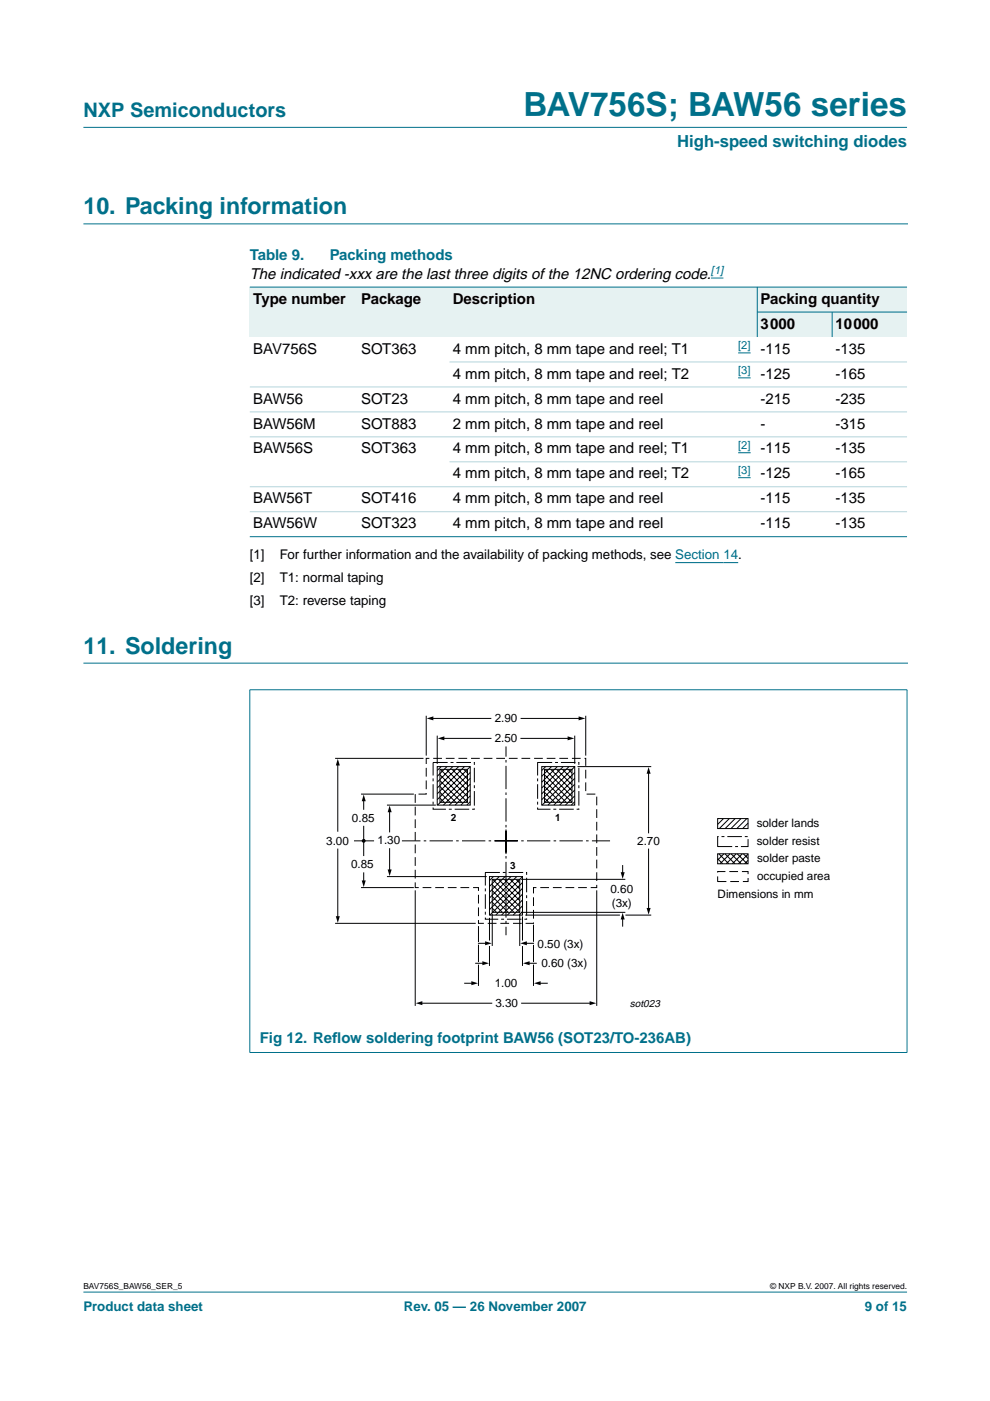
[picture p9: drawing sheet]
<svg xmlns="http://www.w3.org/2000/svg" width="210mm" height="297mm" viewBox="0 0 210 297" stroke-linecap="round" stroke-linejoin="round" font-family="sans-serif">
<g fill="#00708a" stroke="#00708a" stroke-width=".21">
<path d="M17.7 273.9h174.6z"/>
<path d="M17.7 27h174.6z"/>
</g>
<path d="M17.7 47.5h174.7M17.7 140.6h174.7" fill="none" stroke="#00708a" stroke-width=".21"/>
<path d="M150.7 58.9h2.7M143.2 119.3h13.3" fill="none" stroke="#00f" stroke-width=".21"/>
<g fill="#e6f2f2">
<path d="M53 60.9h22.9v10.6h-22.9z" fill-rule="evenodd"/>
<path d="M75.9 60.9h19.4v10.6h-19.4z" fill-rule="evenodd"/>
<path d="M95.3 60.9h60v10.6h-60z" fill-rule="evenodd"/>
<path d="M155.3 60.9h5.3v10.6h-5.3z" fill-rule="evenodd"/>
<path d="M160.6 60.9h31.7v5.3h-31.7z" fill-rule="evenodd"/>
<path d="M160.6 66.2h15.8v5.3h-15.8z" fill-rule="evenodd"/>
<path d="M176.4 66.2h15.9v5.3h-15.9z" fill-rule="evenodd"/>
</g>
<path d="M156.5 74.8h2.7M156.5 80.1h2.7M156.5 96h2.7M156.5 101.3h2.7" fill="none" stroke="#00f" stroke-width=".21"/>
<g fill="#00708a" stroke="#00708a" stroke-width=".21">
<path d="M160.6 60.8v10.7z"/>
<path d="M176.4 66.1v5.4z"/>
<path d="M53 60.9h139.3z"/>
<path d="M160.5 66.2h31.8z"/>
<path d="M53 113.8h139.3z"/>
<path d="M53 146.3v76.8z"/>
<path d="M192.3 146.3v76.8z"/>
<path d="M52.9 146.2h139.5z"/>
<path d="M52.9 223.1h139.5z"/>
</g>
<g fill="#b3d4db" stroke="#b3d4db" stroke-width=".21">
<path d="M95.3 76.7h97z"/>
<path d="M53 82h139.3z"/>
<path d="M53 87.3h139.3z"/>
<path d="M53 92.6h139.3z"/>
<path d="M95.3 97.9h97z"/>
<path d="M53 103.2h139.3z"/>
<path d="M53 108.5h139.3z"/>
</g>
<path d="M91.8 161.7h8.8v9.9h-8.8zM114 161.7h8.7v9.9h-8.7zM152.2 177.4h6.4v2.1h-6.4zM102.9 185h8.8v9.9h-8.8z" fill="none" stroke="#000" stroke-width=".21" stroke-dasharray="3.1 .6 .6 .6" stroke-linecap="butt"/>
<path d="M90.4 160.8h33.8v7.6h2.3v19.8h-13.4v7.6h-11.7v-7.6h-13.4v-19.8h2.4zM152.2 184.8h6.4v2.1h-6.4z" fill="none" stroke="#000" stroke-width=".21" stroke-dasharray="1.9 .8" stroke-linecap="butt"/>
<g fill="none" stroke="#000" stroke-width=".21">
<path d="M90.4 151.8v8.4M91.6 152.3h12.5M92.7 156v6M93.9 156.6h10.2M110.4 156.6h10.2M110.5 152.3h12.5M121.9 156v6M124.2 151.8v8.4M71.1 160.8h18.7M71.6 162v14.2M75.1 178.3h4.2M76.5 168.4h11.2"/>
<path d="M77.1 169.6v2M77.1 175.1v6.4M82 170.7h10.4M82.6 171.9v4.5M82.6 179.9v4.7M92.7 162.5h7v8.2h-7zM93.3 163.1h5.8v7h-5.8zM93.3 166.7l3.4 3.4M93.3 168l2.1 2.1M93.3 169.2l.9 .9M93.3 164.3l5.8 5.8M93.3 165.5l4.6 4.6"/>
<path d="M93.4 163.1l5.7 5.8M93.5 162.5l-.8 .9M94.6 163.1l4.5 4.5M94.8 162.5l-2.1 2.1M95.8 163.1l3.3 3.3M96 162.5l-3.3 3.3M97.1 163.1l2 2.1M97.2 162.5l-4.5 4.6M98.3 163.1l.8 .8M98.5 162.5l-5.8 5.8M99.7 166.3l-4.4 4.4M99.7 165l-5.7 5.7"/>
<path d="M99.7 163.8l-6.9 6.9M99.7 170l-.7 .7M99.7 168.7l-2 2M99.7 167.5l-3.2 3.2M99.7 162.5l-7 7M114.9 162.5h7v8.2h-7zM115.4 163.1h5.9v7h-5.9zM115.4 166.7l3.4 3.4M115.4 168l2.2 2.1M115.4 169.2l.9 .9M115.4 164.3l5.9 5.8M115.4 165.5l4.7 4.6"/>
<path d="M115.5 163.1l5.8 5.8M115.7 162.5l-.8 .9M116.8 163.1l4.5 4.5M116.9 162.5l-2 2.1M118 163.1l3.3 3.3M118.2 162.5l-3.3 3.3M119.2 163.1l2.1 2.1M119.4 162.5l-4.5 4.6M120.5 163.1l.8 .8M120.6 162.5l-5.7 5.8M121.9 166.3l-4.5 4.4M121.9 165l-5.7 5.7"/>
<path d="M121.9 163.8l-7 6.9M121.9 170l-.8 .7M121.9 168.7l-2 2M121.9 167.5l-3.2 3.2M121.9 162.5l-7 7M122.4 162.5h15.7M137.5 163.8v12.8M152.2 173.6h6.4v2.1h-6.4zM153.4 173.6l-1.2 1.2M154.6 173.6l-2.1 2.1M155.9 173.6l-2.2 2.1M157.1 173.6l-2.1 2.1"/>
<path d="M158.3 173.6l-2.1 2.1M158.6 174.5l-1.1 1.2M71.1 195.8h29.8M71.6 180v14.5M76.5 188.2h11.2M77.1 185.1v1.9M82 185.9h21.2M88 188.8v24.5M101.4 200h1.7M101.4 196.3v3.4M103.8 185.9h7v8.1h-7zM103.8 194.6v4.8"/>
<path d="M104.4 186.4h5.8v7h-5.8zM104.4 193.7v6.9M104.4 190.1l3.3 3.3M104.4 191.3l2.1 2.1M104.4 192.5l.9 .9M104.4 187.6l5.8 5.8M104.4 188.8l4.6 4.6M104.5 186.4l5.7 5.8M104.6 185.9l-.8 .8M105.7 186.4l4.5 4.5M105.8 185.9l-2 2M106.9 186.4l3.3 3.3"/>
<path d="M107.1 185.9l-3.3 3.3M108.2 186.4l2 2.1M108.3 185.9l-4.5 4.5M109.4 186.4l.8 .8M109.6 185.9l-5.8 5.7M110.2 193.7v6.9M110.5 193.4h22.1M110.5 186.4h22.1M110.8 194.3v5.1M110.8 189.6l-4.5 4.4M110.8 188.3l-5.7 5.7M110.8 187.1l-6.9 6.9"/>
<path d="M110.8 193.3l-.7 .7M110.8 192.1l-2 1.9M110.8 190.8l-3.2 3.2M110.8 185.9l-7 7M111.4 194h20M111.4 200h1.7M113.1 196.1v3.6M126.5 188.8v24.5M132 183.5v1.7M132 194.7v1.7M132.6 194h5.5M137.5 180v12.8"/>
<path d="M152.2 182.1l1 1M152.2 181h6.4v2.1h-6.4zM152.4 181l2.1 2.1M153.5 181l-1.3 1.4M153.7 181l2.1 2.1M154.8 181l-2.1 2.1M155 181l2.1 2.1M156.1 181l-2.1 2.1M156.3 181l2.1 2.1M157.4 181l-2.1 2.1M157.6 181l1 1M158.6 182.4l-.7 .7"/>
<path d="M158.6 181.1l-2 2M89.3 212.7h15M98.5 208.5h1.7M100.9 204.2h1.7M101.4 200.3v3.7M101.4 204.5v4.5M103.8 200.6v4.2M110.6 212.7h14.7M110.8 200.6v4.2M112 204.2h1.7M113.1 200.3v3.7M113.1 204.5v4.5"/>
<path d="M114.3 208.5h1.7"/>
</g>
<g fill="#000">
<path d="M90.5 152.3l1.4-.4v.8zM92.8 156.6l1.4-.5v.9zM120.3 156.1l1.5 .5-1.5 .4zM122.7 151.9l1.4 .4-1.4 .4zM71.6 160.9l.4 1.4h-.8zM77.1 168.5l.4 1.4h-.8zM82.6 170.8l.4 1.4h-.8zM137.5 162.6l.4 1.4h-.8zM71.2 194.3h.8l-.4 1.4zM76.7 186.7h.8l-.4 1.4zM82.2 184.3h.8l-.4 1.5zM102.9 199.6l1.4 .4-1.4 .4z"/>
<path d="M110.3 200l1.4-.4v.8zM132 193.5l.5 1.4h-.9zM131.6 184.9h.9l-.5 1.4zM137.1 192.5h.8l-.4 1.4zM88.1 212.7l1.4-.4v.8zM99.9 208l1.4 .5-1.4 .4zM102.3 203.8l1.4 .4-1.4 .4zM110.9 204.2l1.4-.4v.8zM113.2 208.5l1.4-.5v.9zM125 212.3l1.4 .4-1.4 .4z"/>
</g>
<path d="M104.9 178.3h24.4M107.3 175.9v22.4M109.8 178.3h-24.6M107.3 181.1v-22.8" fill="none" stroke="#000" stroke-width=".21" stroke-dasharray="4.9 .7 .5 .7" stroke-linecap="butt"/>
<circle cx="77.1" cy="178.3" r=".28" fill="#000" stroke="#000" stroke-width=".25"/>
<text font-size="7.1" fill="#00708a" x="111" y="24.7">BAV756S; BAW56 series</text>
<g font-size="4.9" fill="#00708a">
<text x="17.7" y="45.5">10. Packing information</text>
<text x="17.7" y="138.6">11. Soldering</text>
</g>
<text font-size="4.2" fill="#00708a" x="17.7" y="24.9">NXP Semiconductors</text>
<text font-size="3.5" fill="#00708a" x="143.6" y="31.1">High-speed switching diodes</text>
<g font-size="3.2" fill="#00708a">
<text x="53" y="55.2">Table 9.</text>
<text x="69.9" y="55.2">Packing methods</text>
<text x="55.1" y="221">Fig 12. Ref</text>
<text x="70.4" y="221">low soldering footprint BAW56 (SOT23/TO-236AB)</text>
</g>
<g font-size="3.2">
<text x="53" y="59.1">The indicated -xxx are the last three digits of the 12NC ordering code.</text>
<text x="53.7" y="64.4">Type number</text>
<text x="76.6" y="64.4">Package</text>
<text x="96" y="64.4">Description</text>
<text x="161.3" y="64.4">Packing quantity</text>
<text x="161.3" y="69.7">3000</text>
<text x="177.1" y="69.7">10000</text>
<text x="53.7" y="75">BAV756S</text>
<text x="76.6" y="75">SOT363</text>
<text x="96" y="75">4 mm pitch, 8 mm tape and reel; T1</text>
<text x="161.3" y="75">-115</text>
<text x="177.1" y="75">-135</text>
<text x="96" y="80.3">4 mm pitch, 8 mm tape and reel; T2</text>
<text x="161.3" y="80.3">-125</text>
<text x="177.1" y="80.3">-165</text>
<text x="53.7" y="85.6">BAW56</text>
<text x="76.6" y="85.6">SOT23</text>
<text x="96" y="85.6">4 mm pitch, 8 mm tape and reel</text>
<text x="161.3" y="85.6">-215</text>
<text x="177.1" y="85.6">-235</text>
<text x="53.7" y="90.9">BAW56M</text>
<text x="76.6" y="90.9">SOT883</text>
<text x="96" y="90.9">2 mm pitch, 8 mm tape and reel</text>
<text x="161.3" y="90.9">-</text>
<text x="177.1" y="90.9">-315</text>
<text x="53.7" y="96.1">BAW56S</text>
<text x="76.6" y="96.1">SOT363</text>
<text x="96" y="96.1">4 mm pitch, 8 mm tape and reel; T1</text>
<text x="96" y="101.4">4 mm pitch, 8 mm tape and reel; T2</text>
<text x="161.3" y="96.1">-115</text>
<text x="161.3" y="101.4">-125</text>
<text x="177.1" y="96.1">-135</text>
<text x="177.1" y="101.4">-165</text>
<text x="53.7" y="106.7">BAW56T</text>
<text x="76.6" y="106.7">SOT416</text>
<text x="96" y="106.7">4 mm pitch, 8 mm tape and reel</text>
<text x="161.3" y="106.7">-115</text>
<text x="177.1" y="106.7">-135</text>
<text x="53.7" y="112">BAW56W</text>
<text x="76.6" y="112">SOT323</text>
<text x="96" y="112">4 mm pitch, 8 mm tape and reel</text>
<text x="161.3" y="112">-115</text>
<text x="177.1" y="112">-135</text>
</g>
<g font-size="2.8">
<text x="53" y="118.5">[1]</text>
<text x="59.3" y="118.5">For further information and the availability of packing methods, see Section 14.</text>
<text x="53" y="123.4">[2]</text>
<text x="59.3" y="123.4">T1: normal taping</text>
<text x="53" y="128.4">[3]</text>
<text x="59.3" y="128.4">T2: reverse taping</text>
</g>
<g font-size="2.8" fill="#00708a">
<text x="17.7" y="278">Product data sheet</text>
<text x="85.6" y="278">Rev. 05 — 26 November 2007</text>
<text x="183.4" y="278">9 of 15</text>
</g>
<g font-size="2.5">
<text x="104.9" y="153.1">2.90</text>
<text x="104.9" y="157.4">2.50</text>
<text x="69.2" y="179.1">3.00</text>
<text x="74.6" y="174.2">0.85</text>
<text x="80.1" y="179">1.30</text>
<text x="135.1" y="179.1">2.70</text>
<text x="160.4" y="175.4">solder lands</text>
<text x="160.5" y="179.1">solder resist</text>
<text x="74.4" y="184.1">0.85</text>
<text x="160.5" y="182.9">solder paste</text>
<text x="129.4" y="189.3">0.60</text>
<text x="152.2" y="190.4">Dimensions in mm</text>
<text x="160.5" y="186.6">occupied area</text>
<text x="129.7" y="192.3">(3x)</text>
<text x="114" y="200.9">0.50 (3x)</text>
<text x="104.9" y="209.2">1.00</text>
<text x="114.8" y="205.1">0.60 (3x)</text>
<text x="105" y="213.5">3.30</text>
</g>
<g font-size="2.4" fill="#00f">
<text x="150.7" y="58.2">[1]</text>
<text x="156.5" y="74">[2]</text>
<text x="156.5" y="79.3">[3]</text>
<text x="156.5" y="95.2">[2]</text>
<text x="156.5" y="100.5">[3]</text>
</g>
<text font-size="2.2" x="133.6" y="213.6">sot023</text>
<g font-size="2.1">
<text x="95.6" y="174.1">2</text>
<text x="117.7" y="174.1">1</text>
<text x="108.2" y="184.2">3</text>
</g>
<g font-size="1.8">
<text x="17.7" y="273.4">BAV756S_BAW56_SER_5</text>
<text x="163.3" y="273.4">© NXP B.V. 2007. All rights reserved.</text>
</g>
</svg>
